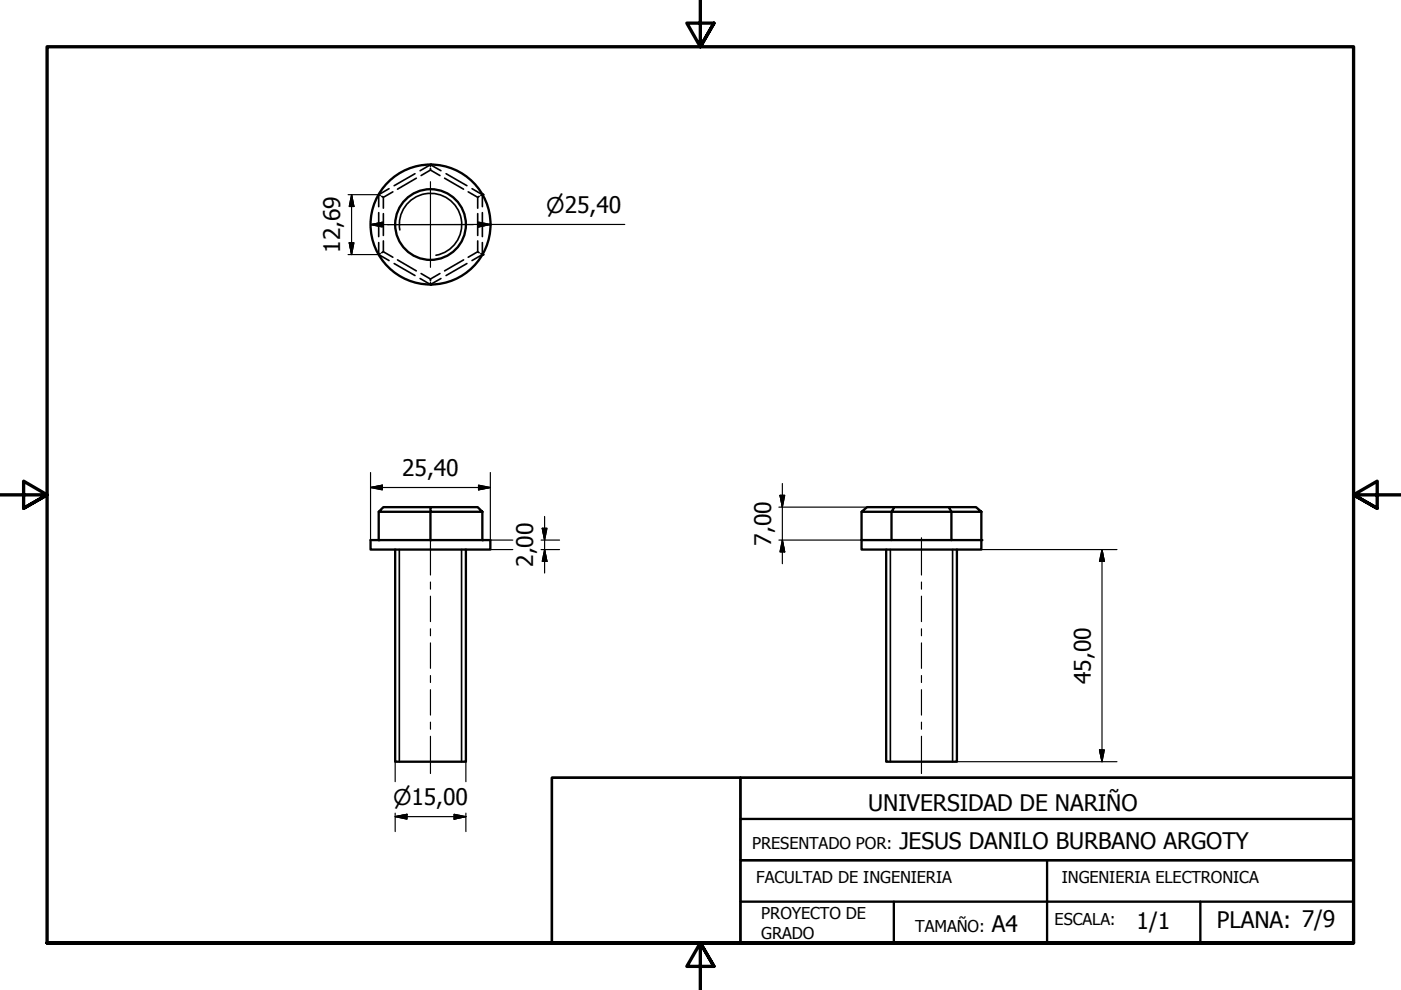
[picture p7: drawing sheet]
<svg xmlns="http://www.w3.org/2000/svg" width="297mm" height="210mm" viewBox="0 0 297 210" stroke-linecap="round" stroke-linejoin="round" font-family="sans-serif">
<!-- layer: Visible (ISO) -->
<g fill="none" stroke="#000" stroke-width=".49">
<path d="M78.6 114.5h25.4v2h-25.4zM80.3 108.5v6M83.8 116.5v45h15v-45M91.3 107.5h10l1 1h-11zM91.3 107.5h-10l-1 1h11v6M102.3 108.5v6M182.7 114.5h19M182.7 114.5v2h25.4v-2M182.7 108.5v6M187.9 116.5v45h15v-45M189.6 107.5h-5.8l-1.1 1h6.3v6M201.2 107.5h5.7l1.2 1h-6.4z"/>
<path d="M201.2 107.5h-11.6l-.6 1h12.7v6h6.4M208.1 108.5v6"/>
<circle cx="91.3" cy="47.6" r="12.7"/>
<circle cx="91.3" cy="47.6" r="7.5"/>
</g>
<g fill="#000">
<circle cx="91.3" cy="34.9" r=".25"/>
<circle cx="80.3" cy="54" r=".25"/>
<circle cx="80.3" cy="41.3" r=".25"/>
<circle cx="102.3" cy="41.3" r=".25"/>
<circle cx="102.3" cy="54" r=".25"/>
<circle cx="91.3" cy="60.3" r=".25"/>
<circle cx="80.3" cy="114.5" r=".25"/>
<circle cx="91.3" cy="114.5" r=".25"/>
<circle cx="102.3" cy="114.5" r=".25"/>
<circle cx="182.7" cy="114.5" r=".25"/>
<circle cx="189" cy="114.5" r=".25"/>
<circle cx="201.7" cy="114.5" r=".25"/>
<circle cx="208.1" cy="114.5" r=".25"/>
</g>
<!-- layer: Visible Narrow (ISO) -->
<path d="M84.8 48.8a6.6 6.6 0 0 1 5.3-7.7 6.6 6.6 0 0 1 7.7 5.4 6.6 6.6 0 0 1-5.4 7.6M84.7 116.5v45M97.9 116.5v45M188.8 116.5v45M202 116.5v45" fill="none" stroke="#000" stroke-width=".35"/>
<!-- layer: Hidden (ISO) -->
<g fill="none" stroke="#000" stroke-width=".35">
<path d="M88 36.8l-4.4 2.6M88.3 37.8l-4 2.3M91.3 35.7v.4l2 1.1M91.3 34.9v.4M91.3 36.1l-2 1.1M91.3 34.9l2.2 1.3M91.3 34.9l-2.2 1.3M94.3 37.8l4 2.3M94.6 36.8l4.4 2.6M80.3 41.3l.3 .2M80.3 54l2.2 1.2M80.3 45.1v5.1"/>
<path d="M80.3 51.4v2.6M80.6 53.8l-.3 .2M81.3 51.1v2.3l-.4 .2M81.3 41.8v2.3M81.3 45.3v4.6M81.3 53.4l2 1.1M82.5 40l-2.2 1.3v2.5M83.3 40.7l-2 1.1-.4-.2M83.6 55.9l4.4 2.5M84.3 55.1l4 2.3M89.1 59.1l2.2 1.2M89.3 58l2 1.2v.3"/>
<path d="M91.3 59.9v.4M93.3 58l-2 1.2M93.5 59.1l-2.2 1.2M98.3 55.1l-4 2.3M99 55.9l-4.4 2.5M99.3 40.7l2 1.1M100.1 40l2.2 1.3v2.5M101.3 41.8v2.3M101.3 45.3v4.6M101.3 51.1v2.3M101.6 53.6l-.3-.2-2 1.1M101.6 41.6l-.3 .2"/>
<path d="M102 53.8l.3 .2M102.3 51.4v2.6l-2.2 1.2M102.3 41.3l-.3 .2M102.3 45.1v5.1"/>
</g>
<!-- layer: Border (ISO) -->
<path d="M148.5 -.1v10l-2.9-5h5.8l-2.9 5 2.9-5M0 104.9h10l-5-2.9v5.8l5-2.9-5 2.9M297 104.9h-10l5-2.9v5.8l-5-2.9 5 2.9M10 199.9v-190h277v190h-277h277M151.4 204.9l-2.9-5 2.9 5h-5.8l2.9-5v10" fill="none" stroke="#000" stroke-width=".71"/>
<!-- layer: Title (ISO) -->
<path d="M117 164.9h40v35h-40zM117 164.9h170v35h-170zM157 164.9h130v17.5h-130zM157 173.6h130M157 191.2h130M189.5 191.2v8.7h-32.5h130h-130v-17.5h130v17.5M222 182.4v17.5h32.5v-8.7" fill="none" stroke="#000" stroke-width=".49"/>
<!-- layer: Dimension (ISO) -->
<g fill="none" stroke="#000" stroke-width=".25">
<path d="M73.8 41.3h6.5M73.8 54h6.5M74 51.5h1l-.5 2.5zM74.5 41.3l.5 2.5h-1zM74.5 41.3v12.7M78.6 47.6l2.5-.5v1zM101.5 47.1l2.5 .5-2.5 .5zM132.5 47.6h-53.9M78.6 103.4l2.5-.5v1zM78.6 103.4h25.4M78.6 100.2v14.3M101.5 102.9l2.5 .5-2.5 .5z"/>
<path d="M104 100.2v14.3h4.7M104 116.5h4.7M114.7 116.5h3.9M114.7 114.5h3.9M115 112h1l-.5 2.5zM115.5 116.5l.5 2.5h-1zM115.5 109.5v12M165.1 114.5h23.9M165.1 107.5h24.5M165.4 105h1l-.5 2.5zM165.9 114.5l.5 2.5h-1zM165.9 102.5v17"/>
<path d="M208.1 116.5h28.7M233.6 116.5l.5 2.5h-1zM233.6 116.5v45M233.1 159h1l-.5 2.5zM83.8 173.1l2.5-.5v1.1zM83.8 173.1h15M83.8 161.5v4.2M83.8 172.4v3.9M96.3 172.6l2.5 .5-2.5 .6zM98.8 161.5v4.2M98.8 172.4v3.9M202.9 161.5h33.9"/>
</g>
<g fill="#000" stroke="#000" stroke-width=".25">
<path d="M74 51.5l.5 2.5zM74 51.5h1l-.5 2.5zM74.5 41.3l.5 2.5zM74.5 41.3l.5 2.5h-1zM78.6 47.6l2.5-.5zM78.6 47.6l2.5-.5v1zM101.5 48.1l2.5-.5zM101.5 47.1l2.5 .5-2.5 .5zM78.6 103.4l2.5-.5zM78.6 103.4l2.5-.5v1zM101.5 103.9l2.5-.5zM101.5 102.9l2.5 .5-2.5 .5z"/>
<path d="M115 112l.5 2.5zM115 112h1l-.5 2.5zM115.5 116.5l.5 2.5zM115.5 116.5l.5 2.5h-1zM165.4 105l.5 2.5zM165.4 105h1l-.5 2.5zM165.9 114.5l.5 2.5zM165.9 114.5l.5 2.5h-1zM233.6 116.5l.5 2.5zM233.6 116.5l.5 2.5h-1zM233.1 159l.5 2.5zM233.1 159h1l-.5 2.5z"/>
<path d="M83.8 173.1l2.5-.5zM83.8 173.1l2.5-.5v1.1zM96.3 173.7l2.5-.6zM96.3 172.6l2.5 .5-2.5 .6z"/>
</g>
<!-- layer: Centerline (ISO) -->
<g fill="none" stroke="#000" stroke-width=".25">
<path d="M91.3 114v7.9M195.4 114v7.9M91.3 123.4v1.5M91.3 126.4v5.4M91.3 133.3v1.5M91.3 136.3v5.4M195.4 123.4v1.5M195.4 126.4v5.4M195.4 133.3v1.5M195.4 136.3v5.4M91.3 143.2v1.5M91.3 146.2v5.4"/>
<path d="M91.3 153.1v1.5M91.3 156.1v7.9M195.4 143.2v1.5M195.4 146.2v5.4M195.4 153.1v1.5M195.4 156.1v7.9"/>
</g>
<!-- layer: Center Mark (ISO) -->
<path d="M91.3 38.5v18.2M82.2 47.6h18.2" fill="none" stroke="#000" stroke-width=".25"/>
<g font-size="4.8">
<text x="72.1" y="53.6" transform="rotate(-90 72.1 53.6)">12,69</text>
<text x="85.3" y="101">25,40</text>
<text x="163.5" y="115.7" transform="rotate(-90 163.5 115.7)">7,00</text>
<text x="113.1" y="120.2" transform="rotate(-90 113.1 120.2)">2,00</text>
<text x="231.2" y="145" transform="rotate(-90 231.2 145)">45,00</text>
<text x="184.1" y="171.9">UNIVERSIDAD DE NARIÑO</text>
<text x="190.7" y="180">JESUS DANILO BURBANO ARGOTY</text>
<text x="210.3" y="197.5">A4</text>
<text x="241" y="197">1/1</text>
<text x="258" y="196.7">PLANA: 7/9</text>
</g>
<g font-size="4.6">
<text x="115.8" y="45.2">⌀25,40</text>
<text x="83.3" y="170.7">⌀15,00</text>
</g>
<g font-size="3.5">
<text x="159.5" y="180">PRESENTADO POR:</text>
<text x="160.3" y="187.2">FACULTAD DE INGENIERIA</text>
<text x="225.1" y="187.2">INGENIERIA ELECTRONICA</text>
<text x="161.4" y="194.9">PROYECTO DE</text>
<text x="194.1" y="197.5">TAMAÑO:</text>
<text x="223.6" y="196.2">ESCALA:</text>
<text x="161.4" y="199.1">GRADO</text>
</g>
</svg>
